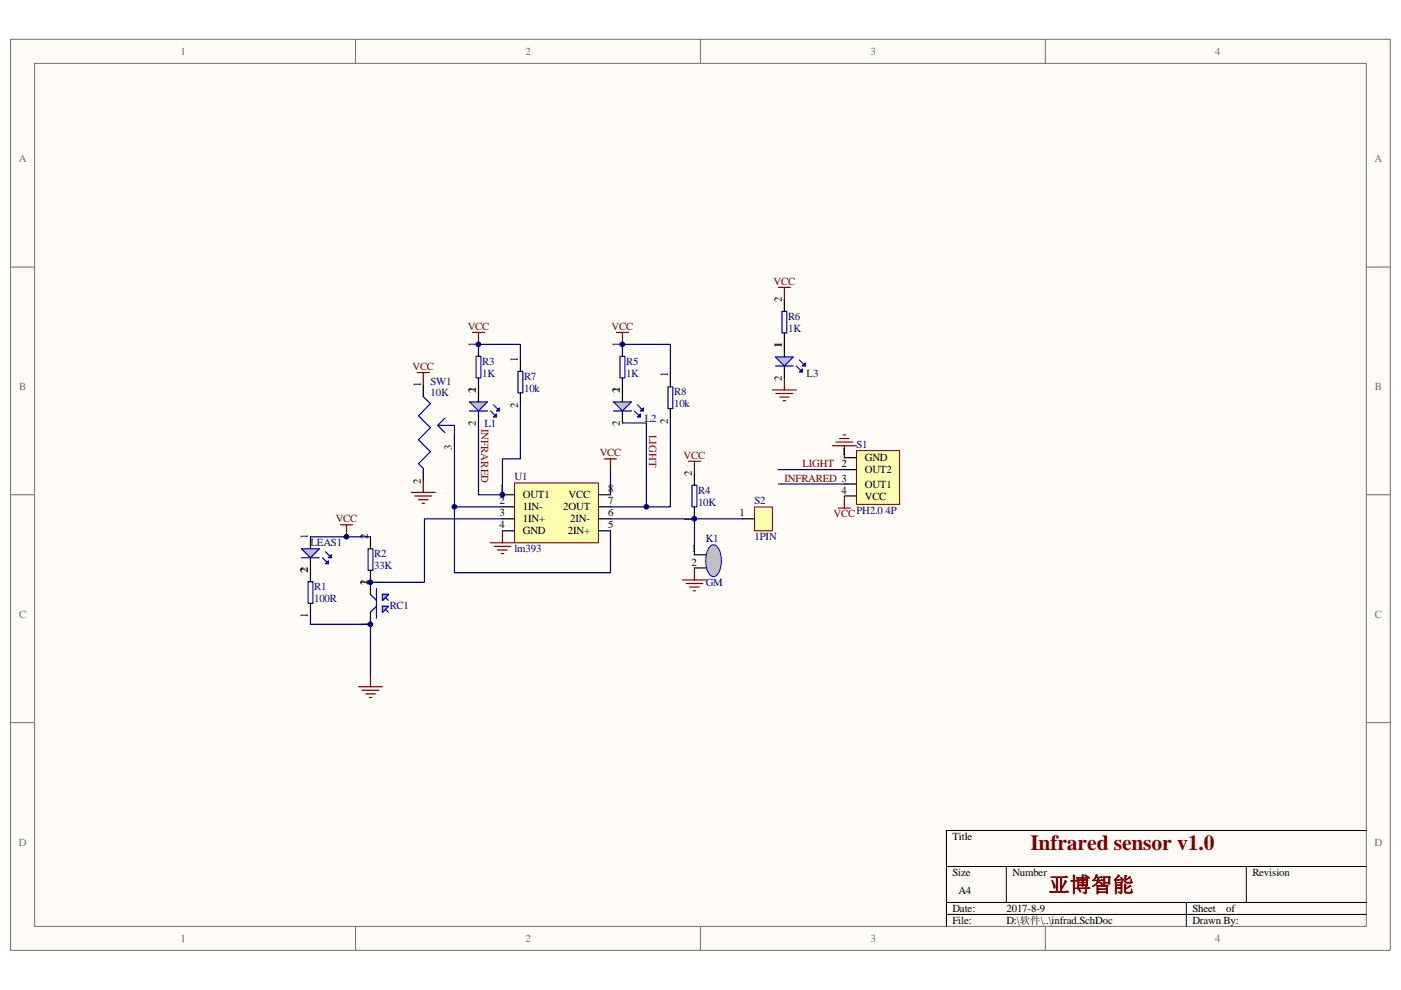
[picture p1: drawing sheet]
<svg xmlns="http://www.w3.org/2000/svg" width="297mm" height="210mm" viewBox="0 0 297 210" stroke-linecap="round" stroke-linejoin="round" font-family="sans-serif">
<path d="M2.3 8.4h292.5v193.2h-292.5z" fill="#fffcf8"/>
<path d="M2.2 8.3h292.6v193.3h-292.6z" fill="none" stroke="#706f64" stroke-width=".21"/>
<path d="M7.4 13.5h282.3v183h-282.3z" fill="#fffcf8"/>
<g fill="none" stroke="#706f64" stroke-width=".21">
<path d="M7.3 13.4h282.4v183.1h-282.4zM75.4 8.3v5.1M148.5 8.3v5.1M221.6 8.3v5.1M2.2 56.6h5.1M289.7 56.6h5.1M2.2 104.9h5.1M289.7 104.9h5.1M2.2 153.3h5.1M289.7 153.3h5.1M75.4 196.5v5.1M148.5 196.5v5.1"/>
<path d="M221.6 196.5v5.1"/>
</g>
<path d="M289.7 176.1h-89v20.4M200.7 183.8h89M200.7 191.4h89M200.7 194h89M213.4 183.8v7.6M251.5 191.4v5.1M264.2 183.8v7.6" fill="none" stroke="#000" stroke-width=".21"/>
<path d="M72.2 111.3h2.5M73.5 111.3v2.6" fill="none" stroke="#800000" stroke-width=".25"/>
<path d="M78 116.4h1.1v4.6h-1.1zM65.3 123.4h1v4.6h-1zM78.5 126.1l1.3 1.2M79.8 124.8v6.3M79.8 128.6l-1.3 1.3M81.1 126.1h1.3l-1.3 1.2zM81.1 128.6l1.3 1.3M81.1 126.1l1.3 1.2M81.1 128.6h1.3l-1.3 1.3z" fill="none" stroke="#00f" stroke-width=".25"/>
<path d="M78.5 113.9v2.5M65.8 120.8v2.6M65.8 128v2.5M78.5 121v5.1M78.5 129.9v2.5" fill="none" stroke="#000" stroke-width=".25"/>
<g fill="#c0c0c0" stroke="#00f" stroke-width=".25">
<path d="M81.1 126.1h1.3l-1.3 1.2z"/>
<path d="M81.1 128.6h1.3l-1.3 1.3z"/>
<path d="M63.9 116.4h3.8l-1.9 1.9z"/>
</g>
<path d="M65.8 113.9v2.5M65.8 118.3v2.5" fill="none" stroke="#000" stroke-width=".25"/>
<path d="M63.9 118.3h3.8M68.4 118.3l1.2 1.3M69 117l1.3 1.3" fill="none" stroke="#00f" stroke-width=".25"/>
<g fill="#c0c0c0" stroke="#00f" stroke-width=".25">
<path d="M69.6 118.3l.7-.6v.6z"/>
<path d="M69 119.6l.6-.7v.7z"/>
</g>
<path d="M76 145.6h5.1M76.8 146.4h3.5M77.5 147.2h2.1M78.3 147.9h.5M78.5 143.1v2.5" fill="none" stroke="#800000" stroke-width=".25"/>
<path d="M89.7 84.1l1.6 1.5-2.6 2.6 2.6 2.5-2.6 2.6 2.6 2.5-2.6 2.5 1 1.1M92.8 90.2h3.5v2M94.3 88.7l-1.5 1.5 1.5 1.5" fill="none" stroke="#00f" stroke-width=".25"/>
<path d="M89.7 81.6v2.5M89.7 99.4v2.5M96.3 92.2v2.6" fill="none" stroke="#000" stroke-width=".25"/>
<path d="M65.8 113.9h12.7M65.8 130.5v1.9h12.7v10.7" fill="none" stroke="#000080" stroke-width=".25"/>
<path d="M109.1 102.4h17.8v12.7h-17.8z" fill="#ffffb0"/>
<path d="M109.1 102.4h17.8v12.7h-17.8z" fill="none" stroke="#800000" stroke-width=".21"/>
<path d="M106.5 104.9h2.6M106.5 107.5h2.6M106.5 110h2.6M106.5 112.6h2.6M126.9 104.9h2.5M126.9 107.5h2.5M126.9 110h2.5M126.9 112.6h2.5" fill="none" stroke="#000" stroke-width=".25"/>
<path d="M88.5 79h2.5M89.7 79v2.6M87.2 104.4h5.1M88 105.2h3.5M88.7 106h2.1M89.5 106.7h.5M89.7 101.9v2.5" fill="none" stroke="#800000" stroke-width=".25"/>
<path d="M150.5 115.9a1.04 1.04 0 0 1 1.8 .4 5.6 5.6 0 0 1-.3 5.7 1.04 1.04 0 0 1-1.8-.4 5.6 5.6 0 0 1 .3-5.7z" fill-rule="evenodd" fill="#c0c0c0" stroke="#00f" stroke-width=".21"/>
<path d="M166.3 63.5v2.5M166.3 70.6v2.6M147.2 117.7h2.6M147.2 100.4v2.5M147.2 107.5v2.5M147.2 120.5h2.6" fill="none" stroke="#000" stroke-width=".25"/>
<g fill="none" stroke="#800000" stroke-width=".25">
<path d="M165 61h2.6M166.3 61v2.5M128.1 97.3h2.6M129.4 97.3v2.6M146 97.8h2.5M147.2 97.8v2.6M176.5 94.5h5.1M177.2 93.8h3.6M178 93h2M178.8 92.2h.5M179 94.5v2.6M104 115.1h5.1"/>
<path d="M104.8 115.9h3.5M105.5 116.6h2M106.3 117.4h.5M106.5 112.6v2.5M177.8 107.8h2.5M179 105.2v2.6M144.7 123h5.1M145.5 123.8h3.5M146.2 124.5h2M147 125.3h.5M147.2 120.5v2.5"/>
</g>
<path d="M165.8 66h1v4.6h-1zM146.7 102.9h1v4.6h-1z" fill="none" stroke="#00f" stroke-width=".25"/>
<path d="M129.4 99.9v5M165 99.6h14" fill="none" stroke="#000080" stroke-width=".25"/>
<path d="M99.5 85.2h3.9l-2 2z" fill="#c0c0c0" stroke="#00f" stroke-width=".25"/>
<path d="M101.4 82.7v2.5M101.4 87.2v2.5" fill="none" stroke="#000" stroke-width=".25"/>
<path d="M99.5 87.2h3.9M104 87.2l1.3 1.2M104.6 85.9l1.3 1.3" fill="none" stroke="#00f" stroke-width=".25"/>
<g fill="#c0c0c0" stroke="#00f" stroke-width=".25">
<path d="M105.9 86.5v.7h-.6z"/>
<path d="M104.6 88.4l.7-.6v.6z"/>
</g>
<path d="M100.9 75.6h1.1v4.6h-1.1z" fill="none" stroke="#00f" stroke-width=".25"/>
<path d="M101.4 73v2.6M101.4 80.2v2.5" fill="none" stroke="#000" stroke-width=".25"/>
<path d="M100.2 70.5h2.5M101.4 70.5v2.5" fill="none" stroke="#800000" stroke-width=".25"/>
<path d="M130.1 85.2h3.8l-1.9 2z" fill="#c0c0c0" stroke="#00f" stroke-width=".25"/>
<path d="M132 82.7v2.5M132 87.2v2.5" fill="none" stroke="#000" stroke-width=".25"/>
<path d="M130.1 87.2h3.8M134.5 87.2l1.3 1.2M135.1 85.9l1.3 1.3" fill="none" stroke="#00f" stroke-width=".25"/>
<g fill="#c0c0c0" stroke="#00f" stroke-width=".25">
<path d="M135.8 87.2l.6-.7v.7z"/>
<path d="M135.1 88.4l.7-.6v.6z"/>
</g>
<path d="M131.5 75.6h1v4.6h-1z" fill="none" stroke="#00f" stroke-width=".25"/>
<path d="M132 73v2.6M132 80.2v2.5" fill="none" stroke="#000" stroke-width=".25"/>
<path d="M130.7 70.5h2.5M132 70.5v2.5" fill="none" stroke="#800000" stroke-width=".25"/>
<path d="M164.4 75.7h3.8l-1.9 1.9z" fill="#c0c0c0" stroke="#00f" stroke-width=".25"/>
<path d="M166.3 73.2v2.5M166.3 77.6v2.6" fill="none" stroke="#000" stroke-width=".25"/>
<path d="M164.4 77.6h3.8M168.8 77.6l1.3 1.3M169.5 76.3l1.2 1.3" fill="none" stroke="#00f" stroke-width=".25"/>
<g fill="#c0c0c0" stroke="#00f" stroke-width=".25">
<path d="M170.7 77v.6h-.6z"/>
<path d="M169.5 78.9l.6-.6v.6z"/>
</g>
<path d="M163.8 82.7h5M164.5 83.5h3.6M165.3 84.2h2M166 85h.6M166.3 80.2v2.5" fill="none" stroke="#800000" stroke-width=".25"/>
<path d="M109.8 78.8h1v4.5h-1zM141.6 82.1h1v4.6h-1z" fill="none" stroke="#00f" stroke-width=".25"/>
<path d="M110.3 76.2v2.6M142.1 79.5v2.6M110.3 83.3v2.6M142.1 86.7v2.5" fill="none" stroke="#000" stroke-width=".25"/>
<path d="M101.4 73h8.9v3.2M132 73h10.1v6.5M110.3 85.9v11.4h-3.8v7.6h-5.1v-15.2M132 89.7h5.1v17.8h-7.7M142.1 89.2v18.3h-5M165 102.7h14" fill="none" stroke="#000080" stroke-width=".25"/>
<path d="M181.6 95.6h9.1v11.4h-9.1z" fill="#ffffb0"/>
<path d="M181.6 95.6h9.1v11.4h-9.1z" fill="none" stroke="#800000" stroke-width=".21"/>
<path d="M179 99.6h2.6M179 97.1h2.6M179 105.2h2.6M179 102.7h2.6" fill="none" stroke="#000" stroke-width=".25"/>
<path d="M96.3 94.8v26.7h33.1v-8.9M129.4 110h17.8v7.7" fill="none" stroke="#000080" stroke-width=".25"/>
<path d="M160 107.5h3.8v5.1h-3.8z" fill="#ffffb0"/>
<path d="M160 107.5h3.8v5.1h-3.8z" fill="none" stroke="#800000" stroke-width=".21"/>
<path d="M157.4 110h2.6" fill="none" stroke="#000" stroke-width=".25"/>
<path d="M96.3 107.5h10.2M106.5 110h-16.5v13.5h-11.5M147.2 110h10.2" fill="none" stroke="#000080" stroke-width=".25"/>
<g fill="#000080" stroke="#000080" stroke-width=".21">
<circle cx="73.4" cy="113.8" r=".49"/>
<circle cx="78.5" cy="132.4" r=".5"/>
<circle cx="78.5" cy="123.5" r=".5"/>
<circle cx="96.3" cy="107.5" r=".49"/>
<circle cx="101.4" cy="73" r=".49"/>
<circle cx="106.5" cy="104.9" r=".5"/>
<circle cx="132" cy="73" r=".5"/>
<circle cx="137" cy="107.5" r=".5"/>
<circle cx="147.2" cy="110" r=".5"/>
</g>
<text font-size="4.6" fill="#800000" x="218.5" y="180.3">Infrared sensor v1.0</text>
<text font-size="4.5" fill="#800000" x="222.3" y="189.2">亚博智能</text>
<g font-size="2.3" fill="#706f64">
<text x="38.3" y="11.6">1</text>
<text x="111.4" y="11.6">2</text>
<text x="184.5" y="11.6">3</text>
<text x="257.7" y="11.6">4</text>
<text x="4" y="34.5">A</text>
<text x="291.4" y="34.5">A</text>
<text x="4" y="82.8">B</text>
<text x="291.5" y="82.8">B</text>
<text x="4" y="131.1">C</text>
<text x="291.5" y="131.1">C</text>
<text x="4" y="179.4">D</text>
<text x="291.4" y="179.4">D</text>
<text x="38.3" y="199.8">1</text>
<text x="111.4" y="199.8">2</text>
<text x="184.5" y="199.8">3</text>
<text x="257.7" y="199.8">4</text>
</g>
<g font-size="2.3" fill="#800000">
<text x="164" y="60.5">VCC</text>
<text x="99.2" y="70">VCC</text>
<text x="129.7" y="70">VCC</text>
<text x="87.5" y="78.5">VCC</text>
<text x="102" y="91" transform="rotate(90 102 91)">INFRARED</text>
<text x="137.6" y="92.2" transform="rotate(90 137.6 92.2)">LIGHT</text>
<text x="127.1" y="96.8">VCC</text>
<text x="144.9" y="97.3">VCC</text>
<text x="170.1" y="99.1">LIGHT 2</text>
<text x="166.3" y="102.2">INFRARED 3</text>
<text x="71.2" y="110.8">VCC</text>
<text x="176.7" y="109.7">VCC</text>
</g>
<g font-size="2.3">
<text x="165.8" y="64" transform="rotate(-90 165.8 64)">2</text>
<text x="100.9" y="73.6" transform="rotate(-90 100.9 73.6)">1</text>
<text x="109.8" y="76.7" transform="rotate(-90 109.8 76.7)">1</text>
<text x="131.4" y="73.6" transform="rotate(-90 131.4 73.6)">1</text>
<text x="165.8" y="73.8" transform="rotate(-90 165.8 73.8)">1</text>
<text x="89.2" y="82.1" transform="rotate(-90 89.2 82.1)">1</text>
<text x="100.9" y="83.4" transform="rotate(-90 100.9 83.4)">2</text>
<text x="100.9" y="83.2" transform="rotate(-90 100.9 83.2)">1</text>
<text x="131.4" y="83.4" transform="rotate(-90 131.4 83.4)">2</text>
<text x="131.4" y="83.2" transform="rotate(-90 131.4 83.2)">1</text>
<text x="141.6" y="80.1" transform="rotate(-90 141.6 80.1)">1</text>
<text x="165.8" y="80.8" transform="rotate(-90 165.8 80.8)">2</text>
<text x="109.8" y="86.5" transform="rotate(-90 109.8 86.5)">2</text>
<text x="141.6" y="89.8" transform="rotate(-90 141.6 89.8)">2</text>
<text x="95.8" y="95.4" transform="rotate(-90 95.8 95.4)">3</text>
<text x="100.9" y="90.3" transform="rotate(-90 100.9 90.3)">2</text>
<text x="131.4" y="90.3" transform="rotate(-90 131.4 90.3)">2</text>
<text x="146.7" y="100.9" transform="rotate(-90 146.7 100.9)">2</text>
<text x="178.4" y="96.6">1</text>
<text x="183.4" y="100.4">OUT2</text>
<text x="183.4" y="97.8">GND</text>
<text x="89.2" y="102.6" transform="rotate(-90 89.2 102.6)">2</text>
<text x="105.9" y="104.4">1</text>
<text x="105.9" y="107">2</text>
<text x="110.9" y="105.7">OUT1</text>
<text x="120.5" y="105.7">VCC</text>
<text x="128.9" y="104.4">8</text>
<text x="128.9" y="107">7</text>
<text x="178.4" y="104.7">4</text>
<text x="183.4" y="106">VCC</text>
<text x="183.4" y="103.4">OUT1</text>
<text x="105.9" y="109.5">3</text>
<text x="105.9" y="112.1">4</text>
<text x="110.9" y="108.2">1IN-</text>
<text x="110.9" y="110.8">1IN+</text>
<text x="110.9" y="113.3">GND</text>
<text x="119.4" y="108.2">2OUT</text>
<text x="120.4" y="113.3">2IN+</text>
<text x="120.9" y="110.8">2IN-</text>
<text x="128.9" y="112.1">5</text>
<text x="128.9" y="109.5">6</text>
<text x="146.7" y="110.7" transform="rotate(-90 146.7 110.7)">1</text>
<text x="156.8" y="109.5">1</text>
<text x="65.3" y="114.4" transform="rotate(-90 65.3 114.4)">1</text>
<text x="78" y="114.4" transform="rotate(-90 78 114.4)">2</text>
<text x="146.6" y="117.2">1</text>
<text x="146.6" y="120">2</text>
<text x="65.3" y="121.5" transform="rotate(-90 65.3 121.5)">2</text>
<text x="78" y="124.2" transform="rotate(-90 78 124.2)">1</text>
<text x="78" y="124" transform="rotate(-90 78 124)">2</text>
<text x="65.3" y="131.1" transform="rotate(-90 65.3 131.1)">1</text>
<text x="78" y="133.1" transform="rotate(-90 78 133.1)">1</text>
<text x="201.9" y="178.1">Title</text>
<text x="201.9" y="185.8">Size</text>
<text x="214.6" y="185.8">Number</text>
<text x="265.5" y="185.8">Revision</text>
<text x="203.2" y="189.6">A4</text>
<text x="201.9" y="193.4">Date:</text>
<text x="201.9" y="195.9">File:</text>
<text x="213.4" y="193.4">2017-8-9</text>
<text x="213.4" y="195.9">D:\软件\..\infrad.SchDoc</text>
<text x="252.8" y="195.9">Drawn By:</text>
<text x="252.8" y="193.4">Sheet</text>
<text x="259.9" y="193.4">of</text>
</g>
<g font-size="2.3" fill="#000080">
<text x="167.1" y="67.8">R6</text>
<text x="167.1" y="70.4">1K</text>
<text x="102.2" y="77.4">R3</text>
<text x="132.7" y="77.4">R5</text>
<text x="91.3" y="81.6">SW1</text>
<text x="102.2" y="79.9">1K</text>
<text x="111.1" y="80.5">R7</text>
<text x="111.1" y="83.1">10k</text>
<text x="132.7" y="79.9">1K</text>
<text x="142.9" y="83.8">R8</text>
<text x="171" y="80">L3</text>
<text x="91.3" y="84.1">10K</text>
<text x="136.7" y="89.6">L2</text>
<text x="142.9" y="86.4">10k</text>
<text x="102.7" y="90.5">L1</text>
<text x="181.6" y="95">S1</text>
<text x="109.1" y="101.9">U1</text>
<text x="148" y="104.7">R4</text>
<text x="148" y="107.2">10K</text>
<text x="160" y="107">S2</text>
<text x="181.6" y="109">PH2.0 4P</text>
<text x="65.8" y="115.9">LEAS1</text>
<text x="79.3" y="118.2">R2</text>
<text x="109.1" y="117.2">lm393</text>
<text x="149.6" y="115">K1</text>
<text x="160" y="114.6">1PIN</text>
<text x="66.6" y="125.2">R1</text>
<text x="79.3" y="120.7">33K</text>
<text x="149.6" y="124.4">GM</text>
<text x="66.6" y="127.7">100R</text>
<text x="82.6" y="129.1">RC1</text>
</g>
</svg>
